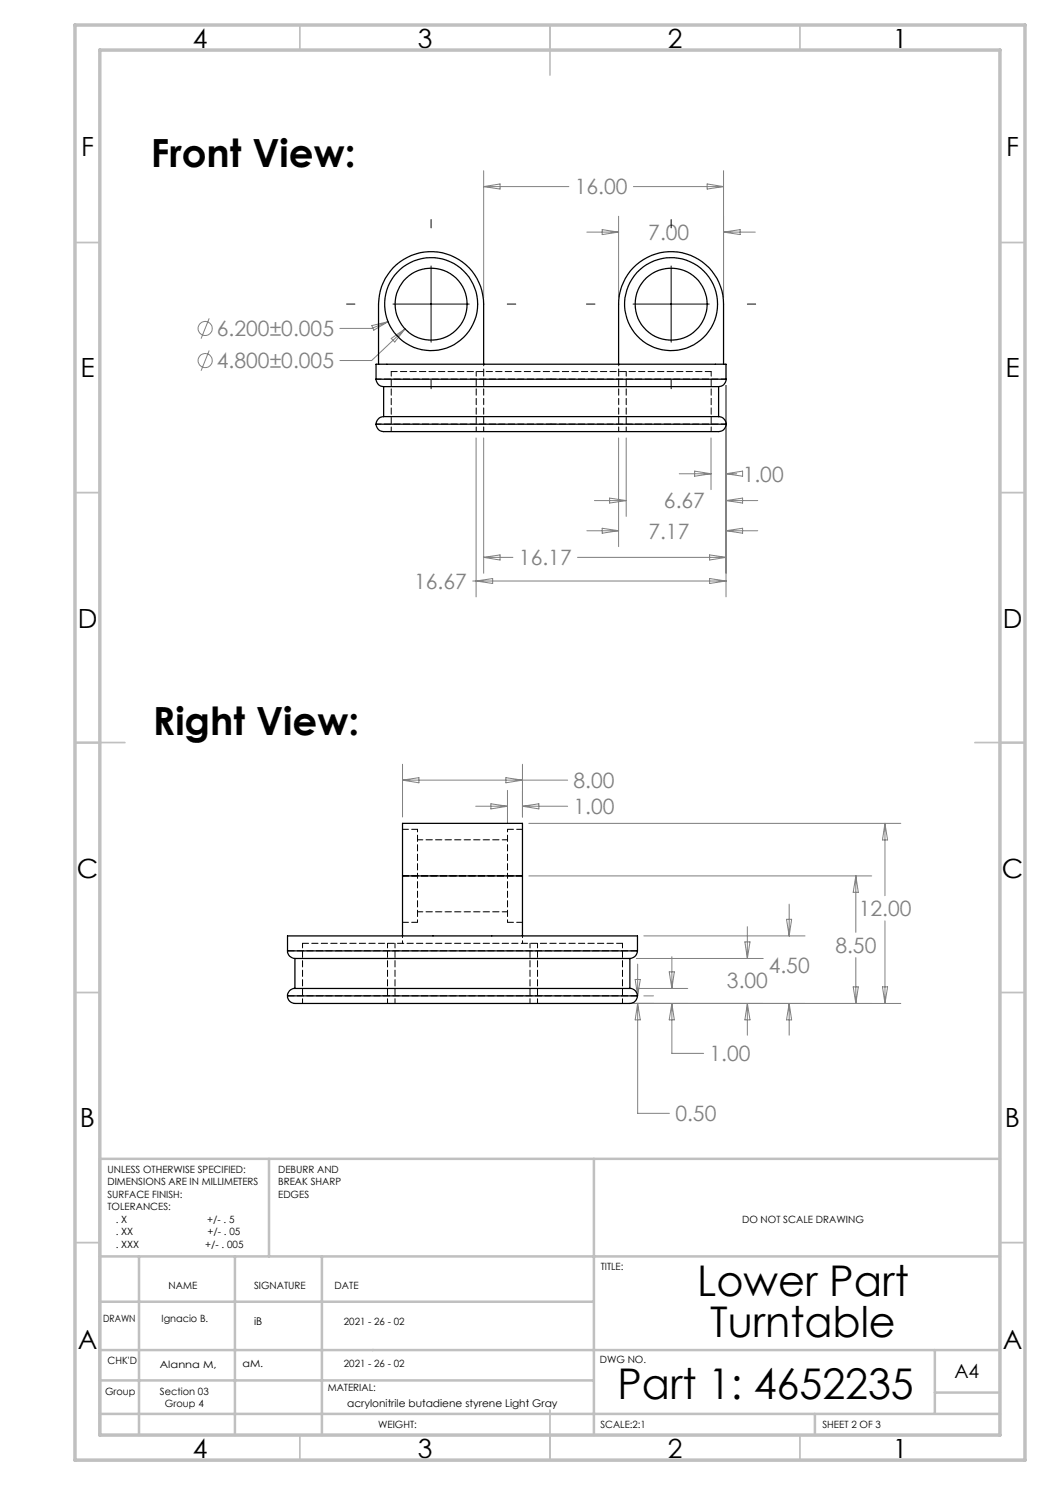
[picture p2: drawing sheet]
<svg xmlns="http://www.w3.org/2000/svg" width="210mm" height="297mm" viewBox="0 0 210 297" stroke-linecap="round" stroke-linejoin="round" font-family="sans-serif">
<g fill="none" stroke="#808080" stroke-width=".2">
<path d="M96.7 34.1v25.4M96.7 37.3h17.1M96.7 37.3l3.3-.5v1zM126.7 37.3h18M141.4 36.8l3.3 .5-3.3 .5zM144.7 34.1v25.4M117.4 46.4h6.3M120.4 45.9l3.3 .5-3.3 .5zM123.7 43.2v16.3M144.7 46.4h6.4M144.7 46.4l3.3-.5v1zM41.8 70.1l-1.6 4.1"/>
<path d="M41.8 63.7l-1.6 4M74.4 65.1l3.2-.8-2.8 1.7zM77.6 64.3l-3.3 1.4h-6.3M78.2 67.7l2.8-1.9-2 2.6zM81 65.8l-6.7 6.3h-6.3M145.2 77.1v42.3M95.2 87.6v31.8M96.7 87.6v27M121.9 99.6l3.3 .5-3.3 .5zM123.7 87.6v21.7M125.2 87.6v15.7M135.9 94.8h6.3"/>
<path d="M138.9 94.2l3.3 .6-3.3 .4zM142.2 87.6v10.3M145.2 94.8h2.2M145.2 94.8l3.3-.6v1zM94.5 116.2h50.7M95.2 116.2l3.3-.5v1zM96.7 111.5l3.3-.5v1zM96.7 111.5h5.9M115.5 111.5h29.7M117.4 106.1h6.3M118.9 100.1h6.3M120.4 105.7l3.3 .4-3.3 .5z"/>
<path d="M141.9 111l3.3 .5-3.3 .5zM141.9 115.7l3.3 .5-3.3 .5zM145.2 100.1l3.3-.5v1zM145.2 106.1l3.3-.4v.9zM145.2 100.1h6.4M145.2 106.1h6.4M80.5 152.9v10.5M80.5 156h33M80.5 156l3.3-.5v1.1zM101.2 155.5l3.3 .5-3.3 .6zM101.5 158.1v6.5M104.5 152.9v10.5"/>
<path d="M95.1 161.3h6.4M98.2 160.8l3.3 .5-3.3 .5zM104.5 161.3h9M104.5 161.3l3.3-.5v1zM105.8 175.2h68.5M105.8 164.7h74.4M171.2 175.2v11.3M171.2 175.2l.5 3.3h-1.1zM177 164.7v14.4M177 164.7l.5 3.3h-1zM127 195.9h1.1l-.6 3.3zM127.2 191.7h25.4"/>
<path d="M127.2 197.7h10.3M127.5 192.8v6.4M128.8 187.2h32.2M128.8 199.2h1.9M133.8 194.4h1.1l-.5 3.3zM134.4 191.3v6.4M149 188.4h1l-.5 3.3zM149.5 185.3v6.4M157.3 183.9h1l-.5 3.3zM157.8 180.8v6.4M170.6 197.4h1.1l-.5 3.3zM171.2 191.5v9.2"/>
<path d="M176.5 197.4h1l-.5 3.3zM177 184.2v16.5M125.8 200.7h54.4M127.5 200.7l.6 3.3h-1.1zM127.5 200.7v22h6.4M134.4 200.7l.5 3.3h-1.1zM134.4 200.7v10h6.3M149.5 200.7l.5 3.3h-1zM149.5 200.7v6.3M157.8 200.7v6.3M157.8 200.7l.5 3.3h-1z"/>
<circle cx="41" cy="72.1" r="1.41"/>
<circle cx="41" cy="65.7" r="1.41"/>
</g>
<path d="M86.2 43.9v1.7M86.2 53.2v15.2M134.2 43.9v1.7M134.2 53.2v15.2M69.3 60.8h1.7M78.6 60.8h15.2M86.2 76.1v1.6M101.5 60.8h1.7M117.3 60.8h1.7M126.6 60.8h15.3M134.2 76.1v1.6M149.5 60.8h1.6" fill="none" stroke="#000" stroke-width=".2"/>
<g fill="none" stroke="#c0c0c0" stroke-width=".35">
<path d="M60 5v5M110 5v10M160 5v5M15 48.5h5M200 48.5h5M15 98.5h5M200 98.5h5M15 148.5h10M195 148.5h10M15 198.5h5M200 198.5h5M15 248.5h5"/>
<path d="M200 248.5h5M60 287v5M110 282v10M160 287v5"/>
</g>
<g fill="none" stroke="#c0c0c0" stroke-width=".5">
<path d="M53.8 231.8v19.5M118.8 231.8v55.2M200 231.8h-180v55.2M20 251.3h180M27.8 251.3v35.7M47 251.3v35.7M64.4 251.3v35.7M20 276.1h98.8M20 260.3h98.8M20 270h180M187 270v12.8M187 278.5h13"/>
<path d="M20 282.8h180M163 282.8v4.2"/>
</g>
<path d="M15 5h190v287h-190zM20 10h180v277h-180z" fill="none" stroke="#c0c0c0" stroke-width=".7"/>
<g fill="none" stroke="#000" stroke-width=".25">
<path d="M75.2 75.8a1.51 1.51 0 0 0 1.5 1.5M75.2 75.8h70M75.7 72.8h-.5v3M75.7 72.8h69M75.7 72.8v-12a10.5 10.5 0 0 1 10.5-10.5 10.5 10.5 0 0 1 10.5 10.5v12M76.7 77.3h67M76.7 77.3v6M123.7 72.8v-12a10.5 10.5 0 0 1 10.5-10.5 10.5 10.5 0 0 1 10.5 10.5v12M143.7 77.3v6M144.7 72.8h.5v3M145.2 75.8a1.45 1.45 0 0 1-1.5 1.5M75.2 84.8a1.7 1.7 0 0 0 2.2 1.5h65.7a1.67 1.67 0 0 0 2.1-1.5"/>
<path d="M75.2 84.8h70M76.7 83.3a1.57 1.57 0 0 0-1.5 1.5M76.7 83.3h67M143.7 83.3a1.51 1.51 0 0 1 1.5 1.5M80.5 175.2v-10.5h24v10.5M80.5 175.2h24M80.5 175.2v12M104.5 175.2v12M57.5 199.2a1.75 1.75 0 0 0 2.2 1.5h65.7a1.73 1.73 0 0 0 2.1-1.5M57.5 190.2a1.51 1.51 0 0 0 1.5 1.5M57.5 199.2h70M57.5 190.2h70"/>
<path d="M59 197.7a1.45 1.45 0 0 0-1.5 1.5M59 197.7h67M59 191.7h67M59 191.7v6M80.5 187.2h-23v3M80.5 187.2h24M104.5 187.2h23v3M126 197.7a1.51 1.51 0 0 1 1.5 1.5M126 191.7v6M127.5 190.2a1.57 1.57 0 0 1-1.5 1.5"/>
<circle cx="86.2" cy="60.8" r="7.2"/>
<circle cx="86.2" cy="60.8" r="9.3"/>
<circle cx="134.2" cy="60.8" r="9.3"/>
<circle cx="134.2" cy="60.8" r="7.2"/>
</g>
<path d="M142.2 74.3h-64M80.5 175.2h24M83.5 165.9h-3M104.5 165.9h-3M80.5 184.5h3M101.5 184.5h3M124.5 188.7h-64" fill="none" stroke="#000" stroke-width=".2" stroke-dasharray="1.3 .6" stroke-dashoffset=".1"/>
<g fill="none" stroke="#000" stroke-width=".2" stroke-dasharray="1.3 .6" stroke-dashoffset=".3">
<path d="M78.2 74.3v12M110.2 75.8h-35M145.2 75.8h-35M75.2 84.8h35M95.2 86.3v-12M96.7 86.3v-12M110.2 84.8h35M123.7 86.3v-12M125.2 86.3v-12M142.2 86.3v-12M60.5 188.7v12M77.5 200.7v-12"/>
<path d="M79 200.7v-12M106 200.7v-12M107.5 200.7v-12M124.5 200.7v-12"/>
</g>
<path d="M96.7 74.3v-1.5M123.7 74.3v-1.5M80.5 188.7v-1.5M104.5 188.7v-1.5" fill="none" stroke="#000" stroke-width=".2" stroke-dasharray="1.3 .6" stroke-dashoffset=".8"/>
<path d="M83.5 175.2v-9.3M101.5 175.2v-9.3M83.5 184.5v-9.3M101.5 184.5v-9.3" fill="none" stroke="#000" stroke-width=".2" stroke-dasharray="1.3 .6" stroke-dashoffset=".7"/>
<path d="M101.5 168h-18M83.5 182.4h18" fill="none" stroke="#000" stroke-width=".2" stroke-dasharray="1.3 .6" stroke-dashoffset=".2"/>
<path d="M57.5 199.2h70M127.5 190.2h-70" fill="none" stroke="#000" stroke-width=".2" stroke-dasharray="1.3 .6" stroke-dashoffset="-.1"/>
<g font-size="8.5">
<text x="139.4" y="259.3">Lower Part</text>
<text x="142" y="267.4">Turntable</text>
<text x="123.5" y="279.7">Part 1: 4652235</text>
</g>
<g font-size="7.8">
<text x="30.1" y="33.5">Front View:</text>
<text x="30.6" y="146.9">Right View:</text>
</g>
<g font-size="5.3">
<text x="38.5" y="9.5">4</text>
<text x="83.5" y="9.5">3</text>
<text x="133.6" y="9.5">2</text>
<text x="178.6" y="9.5">1</text>
<text x="16.2" y="31.3">F</text>
<text x="201.2" y="31.3">F</text>
<text x="16.1" y="75.5">E</text>
<text x="201.1" y="75.5">E</text>
<text x="15.5" y="125.5">D</text>
<text x="200.5" y="125.5">D</text>
<text x="15.4" y="175.5">C</text>
<text x="200.4" y="175.5">C</text>
<text x="16" y="225.5">B</text>
<text x="201" y="225.5">B</text>
<text x="15.5" y="269.8">A</text>
<text x="200.5" y="269.8">A</text>
<text x="38.5" y="291.5">4</text>
<text x="83.5" y="291.5">3</text>
<text x="133.6" y="291.5">2</text>
<text x="178.6" y="291.5">1</text>
</g>
<g font-size="4.2" fill="#808080">
<text x="115" y="38.9">16.00</text>
<text x="129.7" y="48">7.00</text>
<text x="43.4" y="67.2">6.200±0.005</text>
<text x="43.4" y="73.7">4.800±0.005</text>
<text x="132.8" y="101.7">6.67</text>
<text x="148.5" y="96.3">1.00</text>
<text x="129.7" y="107.7">7.17</text>
<text x="103.8" y="113.1">16.17</text>
<text x="82.8" y="117.8">16.67</text>
<text x="114.7" y="157.6">8.00</text>
<text x="114.7" y="162.8">1.00</text>
<text x="171.7" y="183.2">12.00</text>
<text x="167.1" y="190.6">8.50</text>
<text x="145.4" y="197.6">3.00</text>
<text x="153.7" y="194.6">4.50</text>
<text x="141.9" y="212.3">1.00</text>
<text x="135.1" y="224.3">0.50</text>
</g>
<text font-size="3.9" x="190.9" y="275.5">A4</text>
<g font-size="2.1">
<text x="50.8" y="265">iB</text>
<text x="69.4" y="281.5">acrylonitrile butadiene styrene Light Gray</text>
</g>
<g font-size="2">
<text x="21.5" y="234.6">UNLESS OTHERWISE SPECIFIED:</text>
<text x="21.5" y="237.1">DIMENSIONS ARE IN MILLIMETERS</text>
<text x="21.5" y="239.6">SURFACE FINISH:</text>
<text x="55.6" y="234.6">DEBURR AND</text>
<text x="55.6" y="237.1">BREAK SHARP</text>
<text x="55.6" y="239.6">EDGES</text>
<text x="21.5" y="242.1">TOLERANCES:</text>
<text x="23.1" y="244.6">. X</text>
<text x="41.4" y="244.6">+/- . 5</text>
<text x="148.4" y="244.6">DO NOT SCALE DRAWING</text>
<text x="23.1" y="249.6">. XXX</text>
<text x="23.1" y="247.1">. XX</text>
<text x="41" y="249.6">+/- . 005</text>
<text x="41.5" y="247.1">+/- . 05</text>
<text x="33.7" y="257.9">NAME</text>
<text x="50.8" y="257.9">SIGNATURE</text>
<text x="66.9" y="257.8">DATE</text>
<text x="120.1" y="253.9">TITLE:</text>
<text x="20.6" y="264.4">DRAWN</text>
<text x="32.3" y="264.4">Ignacio B.</text>
<text x="68.8" y="265">2021 - 26 - 02</text>
<text x="21.5" y="272.9">CHK'D</text>
<text x="32" y="273.6">Alanna M,</text>
<text x="48.5" y="273.5">aM.</text>
<text x="68.8" y="273.5">2021 - 26 - 02</text>
<text x="120" y="272.5">DWG NO.</text>
<text x="21" y="278.9">Group</text>
<text x="32" y="278.9">Section 03</text>
<text x="33" y="281.4">Group 4</text>
<text x="65.5" y="278.1">MATERIAL:</text>
<text x="75.6" y="285.5">WEIGHT:</text>
<text x="120.1" y="285.6">SCALE:2:1</text>
<text x="164.5" y="285.6">SHEET 2 OF 3</text>
</g>
</svg>
